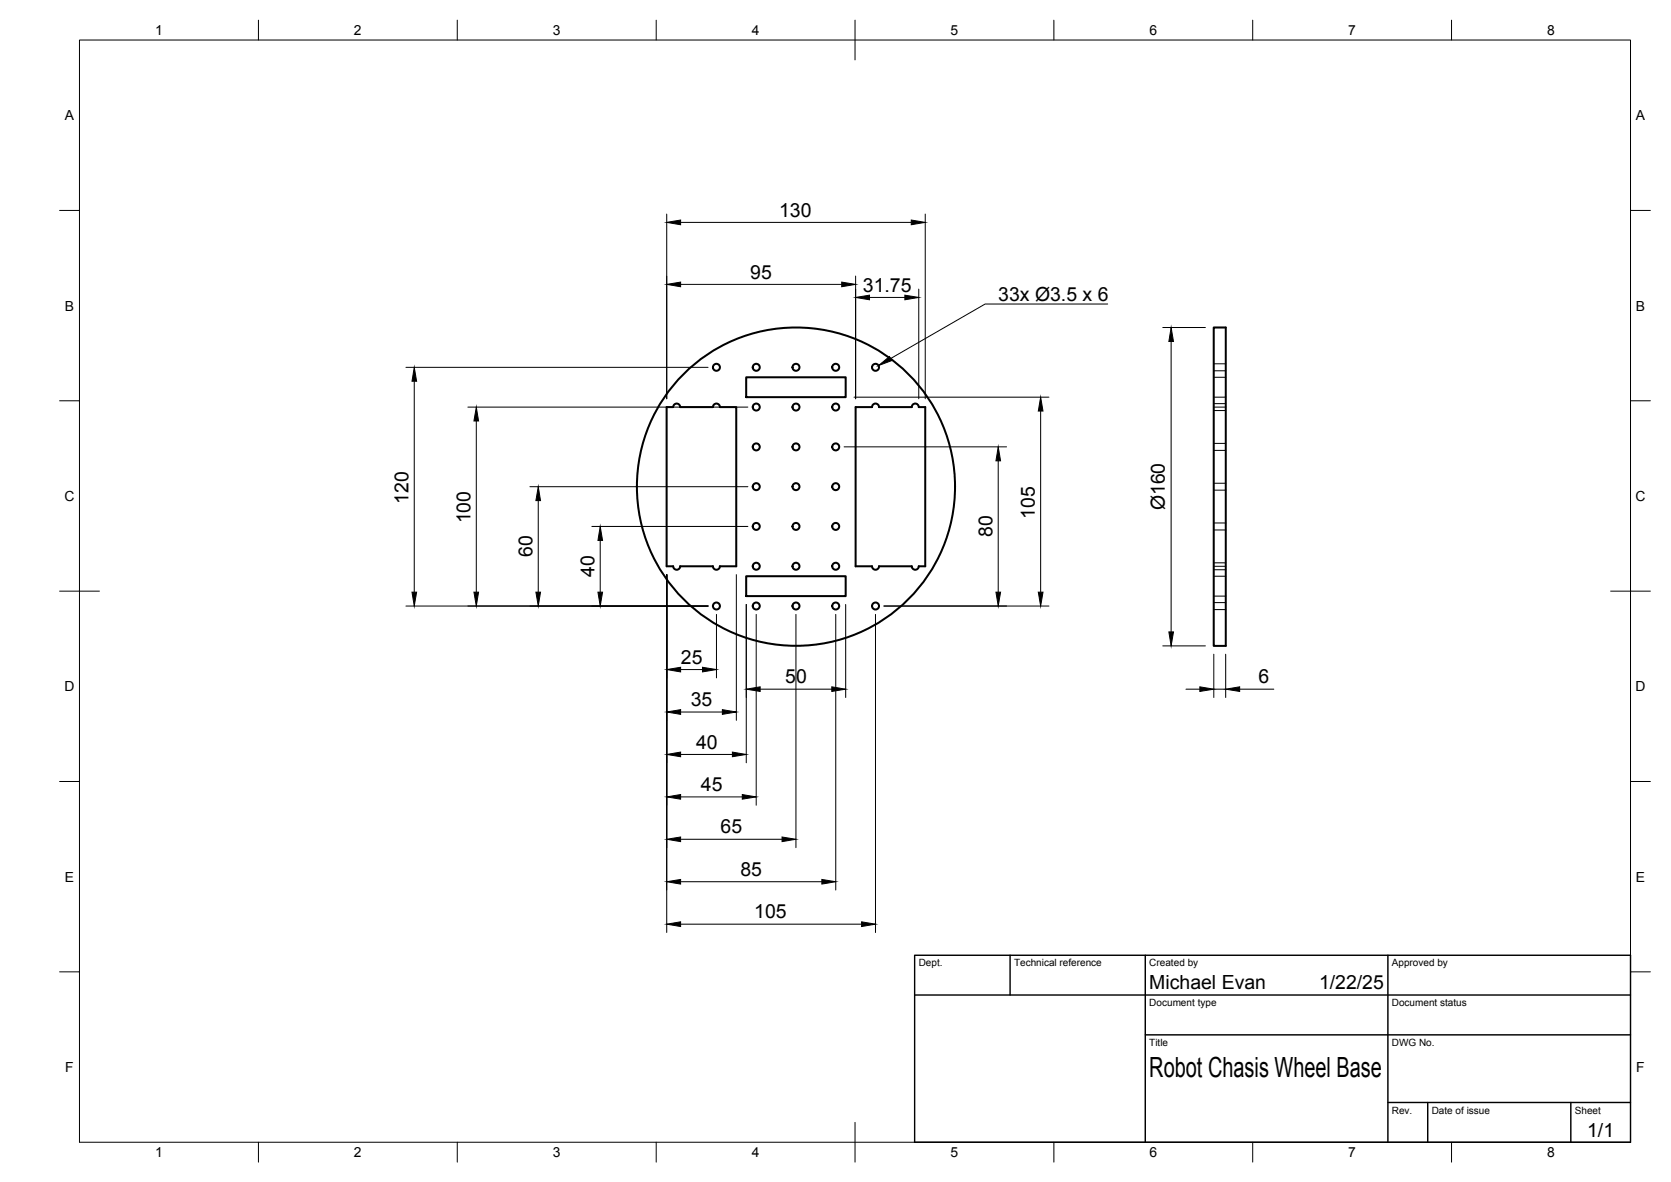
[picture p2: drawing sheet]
<svg xmlns="http://www.w3.org/2000/svg" width="420mm" height="297mm" viewBox="0 0 420 297" stroke-linecap="round" stroke-linejoin="round" font-family="sans-serif">
<g fill="none" stroke="#000" stroke-width=".51">
<path d="M187.6 94.8h25v5h-25zM305.2 82.3h3v80h-3zM169.2 102.3h-1.6v40h1.6M169.3 102.3a.88 .88 0 0 1 .8-.9 .88 .88 0 0 1 .9 .9M171 102.3h8.3M179.3 102.3a.88 .88 0 0 1 .8-.9 .88 .88 0 0 1 .9 .9M181 102.3h4.1v40h-4.1M219.3 102.3h-4.2v40h4.2a.88 .88 0 0 0 .8 .9 .88 .88 0 0 0 .9-.9h8.3a.88 .88 0 0 0 .8 .9 .88 .88 0 0 0 .9-.9h1.6v-40h-1.6M219.3 102.3a.88 .88 0 0 1 .8-.9 .88 .88 0 0 1 .9 .9M221 102.3h8.3M229.3 102.3a.88 .88 0 0 1 .8-.9 .88 .88 0 0 1 .9 .9M169.3 142.3a.88 .88 0 0 0 .8 .9 .88 .88 0 0 0 .9-.9"/>
<path d="M181 142.3a.88 .88 0 0 1-.9 .9 .88 .88 0 0 1-.8-.9h-8.3M187.6 144.8h25v5h-25z"/>
<circle cx="180.1" cy="92.3" r=".88"/>
<circle cx="190.2" cy="92.3" r=".88"/>
<circle cx="200.1" cy="92.3" r=".88"/>
<circle cx="210.1" cy="92.3" r=".88"/>
<circle cx="220.1" cy="92.3" r=".88"/>
<circle cx="190.2" cy="112.3" r=".88"/>
<circle cx="190.2" cy="102.3" r=".88"/>
<circle cx="200.1" cy="112.3" r=".88"/>
<circle cx="200.1" cy="102.3" r=".88"/>
<circle cx="210.1" cy="112.3" r=".88"/>
<circle cx="210.1" cy="102.3" r=".88"/>
<circle cx="190.2" cy="122.3" r=".88"/>
<circle cx="190.2" cy="132.3" r=".88"/>
<circle cx="200.1" cy="122.3" r="40"/>
<circle cx="200.1" cy="122.3" r=".88"/>
<circle cx="200.1" cy="132.3" r=".88"/>
<circle cx="210.1" cy="132.3" r=".88"/>
<circle cx="210.1" cy="122.3" r=".88"/>
<circle cx="180.1" cy="152.3" r=".88"/>
<circle cx="190.2" cy="142.3" r=".88"/>
<circle cx="190.2" cy="152.3" r=".88"/>
<circle cx="200.1" cy="142.3" r=".88"/>
<circle cx="200.1" cy="152.3" r=".88"/>
<circle cx="210.1" cy="142.3" r=".88"/>
<circle cx="210.1" cy="152.3" r=".88"/>
<circle cx="220.1" cy="152.3" r=".88"/>
</g>
<g fill="none" stroke="#000" stroke-width=".25">
<path d="M20 10.1h390v276.9h-390zM65 5.1v5M115 5.1v5M165 5.1v5M215 5.1v10M265 5.1v5M315 5.1v5M365 5.1v5M15 52.9h5M167.6 53.8v46.4M171.1 55.9h58M232.6 53.8v46.4"/>
<path d="M410 52.9h5M171.1 71.5h40.5M215.1 69.4v30.8M218.6 74.7h8.9M231 72.7v27.5M278.5 76.4h-30.8l-23.8 13.7M102.1 92.3h75.9M104.2 95.8v53M214.7 99.8h49.1M292.4 82.3h10.7M294.5 85.8v73M305.2 94.8h3"/>
<path d="M305.2 99.8h3M305.2 91.4h3M305.2 93.2h3M15 100.7h5M117.6 102.3h70.4M119.8 105.8v43M212.2 112.3h40.9M251 115.8v33M261.7 103.3v45.5M305.2 102.3h3M305.2 111.4h3M305.2 113.2h3"/>
<path d="M305.2 103.2h3M305.2 101.4h3M410 100.7h5M133.2 122.3h54.8M135.3 125.8v23M148.8 132.3h39.2M150.9 135.8v13M305.2 131.4h3M305.2 133.2h3M305.2 121.4h3M305.2 123.2h3M15 148.6h10"/>
<path d="M102.1 152.3h75.9M167.6 144.4v89.9M180.1 154.4v16M185.1 144.4v36.6M187.6 151.9v39.8M190.1 154.4v48M200.1 154.4v58.6M210.1 154.4v69.3M212.6 151.9v23.4M220.1 154.4v79.9M222.2 152.3h41.6M305.2 144.8h3"/>
<path d="M305.2 149.8h3M305.2 142.3h3M305.2 151.4h3M305.2 153.2h3M305.2 141.4h3M305.2 143.2h3M405 148.6h10M171.1 168.3h5.5M171.1 178.9h10.5M191.1 173.2h18M292.4 162.3h10.7M298.2 173.2h3.5"/>
<path d="M305.2 164.4v10.9M305.2 173.2h3M308.2 164.4v10.9M311.7 173.2h8.6M15 196.4h5M171.1 189.6h13M410 196.4h5M171.1 210.9h25.5M171.1 200.3h15.5M171.1 232.2h45.5M171.1 221.6h35.6M15 244.2h5"/>
<path d="M410 244.2h5M65 287v5M115 287v5M165 287v5M215 282.1v9.9M265 287v5M315 287v5M365 287v5"/>
</g>
<path d="M230 240.1h180v46.9h-180zM230 250h180M254 240.1v9.9M288 240.1v46.9M349 240.1v46.9M288 260.1h122M349 277.1h61M359 277.1v9.9M395 277.1v9.9" fill="none" stroke="#000" stroke-width=".36"/>
<g fill="#000" stroke="#000" stroke-width=".25">
<path d="M167.6 55.9l3.5-.6v1.2zM229.1 55.3l3.5 .6-3.5 .6zM167.6 71.5l3.5-.6v1.2zM211.6 70.9l3.5 .6-3.5 .6zM215.1 74.7l3.5-.5v1.1zM227.5 74.2l3.5 .5-3.5 .6zM104.2 92.3l.6 3.5h-1.2zM220.9 91.9l2.7-2.3 .6 1zM294.5 82.3l.6 3.5h-1.2zM119.8 102.3l.5 3.5h-1.1zM251 112.3l.6 3.5h-1.2zM261.7 99.8l.6 3.5h-1.2z"/>
<path d="M135.3 122.3l.6 3.5h-1.2zM150.9 132.3l.6 3.5h-1.2zM103.6 148.8h1.2l-.6 3.5zM119.2 148.8h1.1l-.5 3.5zM134.7 148.8h1.2l-.6 3.5zM150.3 148.8h1.2l-.6 3.5zM250.4 148.8h1.2l-.6 3.5zM261.1 148.8h1.2l-.6 3.5zM293.9 158.8h1.2l-.6 3.5zM167.6 168.3l3.5-.6v1.2zM167.6 178.9l3.5-.6v1.2zM176.6 167.7l3.5 .6-3.5 .6z"/>
<path d="M181.6 178.3l3.5 .6-3.5 .6zM187.6 173.2l3.5-.6v1.2zM209.1 172.6l3.5 .6-3.5 .6zM301.7 172.6l3.5 .6-3.5 .6zM308.2 173.2l3.5-.6v1.2zM167.6 200.3l3.5-.6v1.1zM167.6 189.6l3.5-.6v1.2zM184.1 189l3.5 .6-3.5 .6zM186.6 199.7l3.5 .6-3.5 .5zM167.6 210.9l3.5-.6v1.2zM196.6 210.3l3.5 .6-3.5 .6zM167.6 232.2l3.5-.5v1.1z"/>
<path d="M167.6 221.6l3.5-.6v1.2zM206.7 221l3.4 .6-3.4 .6zM216.6 231.7l3.5 .5-3.5 .6z"/>
</g>
<text font-size="7" x="289" y="270.6">Robot Chasis Wheel Base</text>
<g font-size="4.9">
<text x="195.9" y="54.4">130</text>
<text x="188.7" y="70">95</text>
<text x="217" y="73.3">31.75</text>
<text x="251" y="75.7">33x Ø3.5 x 6</text>
<text x="102.7" y="126.5" transform="rotate(-90 102.7 126.5)">120</text>
<text x="118.3" y="131.5" transform="rotate(-90 118.3 131.5)">100</text>
<text x="260.2" y="130.3" transform="rotate(-90 260.2 130.3)">105</text>
<text x="292.9" y="128.3" transform="rotate(-90 292.9 128.3)">Ø160</text>
<text x="249.5" y="135" transform="rotate(-90 249.5 135)">80</text>
<text x="133.9" y="140" transform="rotate(-90 133.9 140)">60</text>
<text x="149.5" y="144.9" transform="rotate(-90 149.5 144.9)">40</text>
<text x="171.2" y="166.8">25</text>
<text x="197.4" y="171.7">50</text>
<text x="316.4" y="171.7">6</text>
<text x="173.7" y="177.5">35</text>
<text x="175" y="188.1">40</text>
<text x="176.2" y="198.8">45</text>
<text x="181.2" y="209.5">65</text>
<text x="186.2" y="220.1">85</text>
<text x="189.7" y="230.8">105</text>
<text x="289" y="248.5">Michael Evan</text>
<text x="331.7" y="248.5">1/22/25</text>
<text x="399.1" y="285.7">1/1</text>
</g>
<g font-size="3.5">
<text x="39" y="8.8">1</text>
<text x="89" y="8.8">2</text>
<text x="139" y="8.8">3</text>
<text x="189" y="8.8">4</text>
<text x="239" y="8.8">5</text>
<text x="289" y="8.8">6</text>
<text x="339" y="8.8">7</text>
<text x="389" y="8.8">8</text>
<text x="16.3" y="30.2">A</text>
<text x="411.3" y="30.2">A</text>
<text x="16.3" y="78">B</text>
<text x="411.3" y="78">B</text>
<text x="16.2" y="125.9">C</text>
<text x="411.2" y="125.9">C</text>
<text x="16.2" y="173.7">D</text>
<text x="411.2" y="173.7">D</text>
<text x="16.3" y="221.6">E</text>
<text x="411.3" y="221.6">E</text>
<text x="16.4" y="269.4">F</text>
<text x="411.4" y="269.4">F</text>
<text x="39" y="290.8">1</text>
<text x="89" y="290.8">2</text>
<text x="139" y="290.8">3</text>
<text x="189" y="290.8">4</text>
<text x="239" y="290.8">5</text>
<text x="289" y="290.8">6</text>
<text x="339" y="290.8">7</text>
<text x="389" y="290.8">8</text>
</g>
<g font-size="2.5">
<text x="231" y="242.9">Dept.</text>
<text x="255" y="242.9">Technical reference</text>
<text x="289" y="242.9">Created by</text>
<text x="350" y="242.9">Approved by</text>
<text x="289" y="252.8">Document type</text>
<text x="350" y="252.8">Document status</text>
<text x="289" y="262.9">Title</text>
<text x="350" y="262.9">DWG No.</text>
<text x="350" y="279.9">Rev.</text>
<text x="360" y="279.9">Date of issue</text>
<text x="396" y="279.9">Sheet</text>
</g>
</svg>
